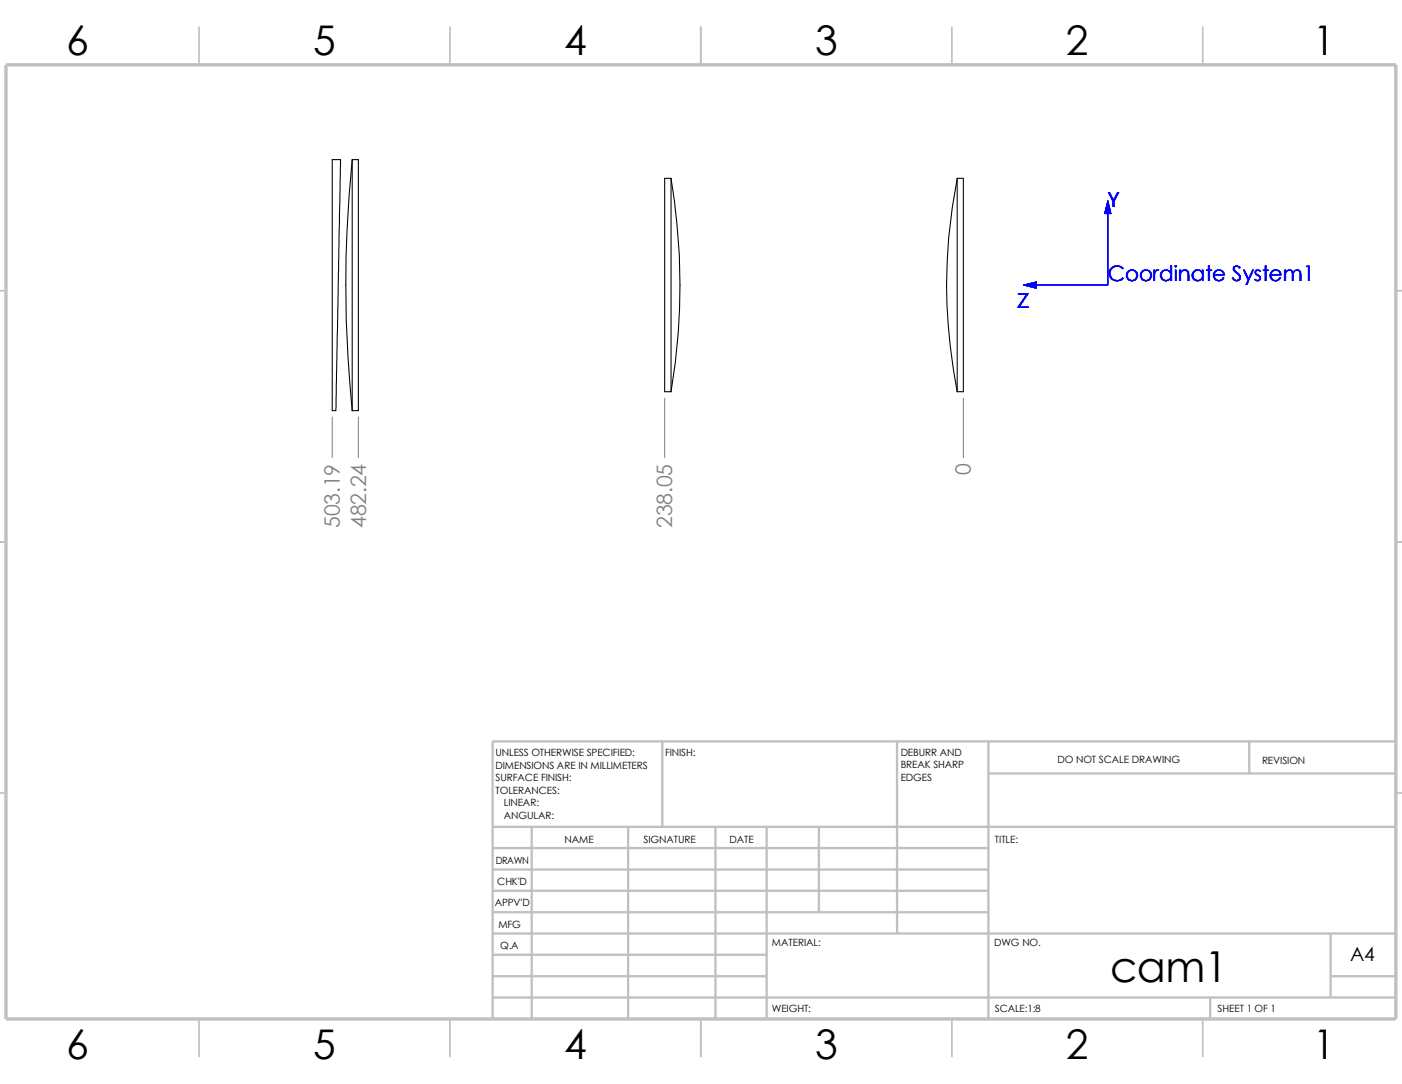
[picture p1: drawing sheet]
<svg xmlns="http://www.w3.org/2000/svg" width="279mm" height="216mm" viewBox="0 0 279 216" stroke-linecap="round" stroke-linejoin="round" font-family="sans-serif">
<g fill="none" stroke="#c0c0c0" stroke-width=".34">
<path d="M39.7 5.4v7.5M89.7 5.4v7.5M139.7 5.4v7.5M189.7 5.4v7.5M239.7 5.4v7.5M-.1 57.9h1.3M278.2 57.9h1.2M-.1 107.9h1.3M278.2 107.9h1.2M-.1 157.9h1.3M278.2 157.9h1.2M39.7 202.9v7.5"/>
<path d="M89.7 202.9v7.5M139.7 202.9v7.5M189.7 202.9v7.5M239.7 202.9v7.5"/>
</g>
<g fill="none" stroke="#c0c0c0" stroke-width=".47">
<path d="M132 147.7v17M178.8 147.7v38.2M197 147.7v55.2M197 154.1h81.2M249 147.7v6.4M278.2 147.7h-180v55.2M98.2 164.7h180M98.2 177.4h98.8M98.2 173.2h98.8M98.2 168.9h98.8M106 164.7v38.2M125.2 164.7v38.2"/>
<path d="M142.6 164.7v38.2M152.8 164.7v38.2M163.2 164.7v17M98.2 198.7h180M98.2 181.7h98.8M98.2 194.4h54.6M98.2 190.2h54.6M98.2 185.9h180M241.2 198.7v4.2M265.2 194.4h13M265.2 185.9v12.8"/>
</g>
<path d="M1.2 12.9h277v190h-277z" fill="none" stroke="#c0c0c0" stroke-width=".68" stroke-linecap="butt"/>
<path d="M66.2 31.8h1.7l-1 50h-.7zM70.2 31.8h1.2v50h-1.2zM70.2 31.8a246.2 246.2 0 0 0 0 50M132.5 35.5h1.2v42.5h-1.2zM133.7 35.6a127.6 127.6 0 0 1 0 42.4M190.8 35.6a107.5 107.5 0 0 0 0 42.4M190.8 35.5h1.2v42.5h-1.2z" fill="none" stroke="#000" stroke-width=".21"/>
<g fill="#00f" stroke="#00f" stroke-width=".2">
<path d="M204 56.8l2.5-.7v1.3z"/>
<path d="M220.8 40l.6 2.5h-1.3z"/>
</g>
<path d="M220.8 40v16.8h-16.8" fill="none" stroke="#00f" stroke-width=".2"/>
<path d="M132.5 79.3v11.8M192 79.3v11.8M66.2 83.1v8M71.4 83.1v8" fill="none" stroke="#808080" stroke-width=".2"/>
<text font-size="8.5" x="221.2" y="195.7">cam1</text>
<g font-size="8.1">
<text x="13.2" y="10.9">6</text>
<text x="62.4" y="10.9">5</text>
<text x="112.4" y="10.9">4</text>
<text x="162.4" y="10.9">3</text>
<text x="212.4" y="10.9">2</text>
<text x="261.7" y="10.9">1</text>
<text x="13.2" y="210.9">6</text>
<text x="62.4" y="210.9">5</text>
<text x="112.4" y="210.9">4</text>
<text x="162.4" y="210.9">3</text>
<text x="212.4" y="210.9">2</text>
<text x="261.7" y="210.9">1</text>
</g>
<g font-size="4.2" fill="#00f">
<text x="220.8" y="41.2">Y</text>
<text x="220.8" y="55.9">Coordinate System1</text>
<text x="202.7" y="61.3">Z</text>
</g>
<g font-size="4.2" fill="#808080">
<text x="193.5" y="94.7" transform="rotate(-90 193.5 94.7)">0</text>
<text x="67.7" y="105.2" transform="rotate(-90 67.7 105.2)">503.19</text>
<text x="72.9" y="105.2" transform="rotate(-90 72.9 105.2)">482.24</text>
<text x="134" y="105.2" transform="rotate(-90 134 105.2)">238.05</text>
</g>
<text font-size="3.9" x="269.1" y="191.5">A4</text>
<g font-size="2">
<text x="98.8" y="150.6">UNLESS OTHERWISE SPECIFIED:</text>
<text x="98.8" y="153.1">DIMENSIONS ARE IN MILLIMETERS</text>
<text x="98.8" y="155.6">SURFACE FINISH:</text>
<text x="132.5" y="150.6">FINISH:</text>
<text x="179.5" y="155.5">EDGES</text>
<text x="179.5" y="150.5">DEBURR AND</text>
<text x="179.5" y="153">BREAK SHARP</text>
<text x="210.8" y="151.9">DO NOT SCALE DRAWING</text>
<text x="251.5" y="152.1">REVISION</text>
<text x="98.8" y="158.1">TOLERANCES:</text>
<text x="100.4" y="160.6">LINEAR:</text>
<text x="100.4" y="163.1">ANGULAR:</text>
<text x="112.5" y="168">NAME</text>
<text x="128.2" y="167.9">SIGNATURE</text>
<text x="145.4" y="167.9">DATE</text>
<text x="198.3" y="167.9">TITLE:</text>
<text x="98.8" y="172.1">DRAWN</text>
<text x="99.1" y="176.3">CHK'D</text>
<text x="98.6" y="180.4">APPV'D</text>
<text x="99.3" y="184.8">MFG</text>
<text x="99.7" y="189">Q.A</text>
<text x="153.8" y="188.5">MATERIAL:</text>
<text x="198.1" y="188.5">DWG NO.</text>
<text x="153.8" y="201.5">WEIGHT:</text>
<text x="198.2" y="201.6">SCALE:1:8</text>
<text x="242.7" y="201.6">SHEET 1 OF 1</text>
</g>
</svg>
